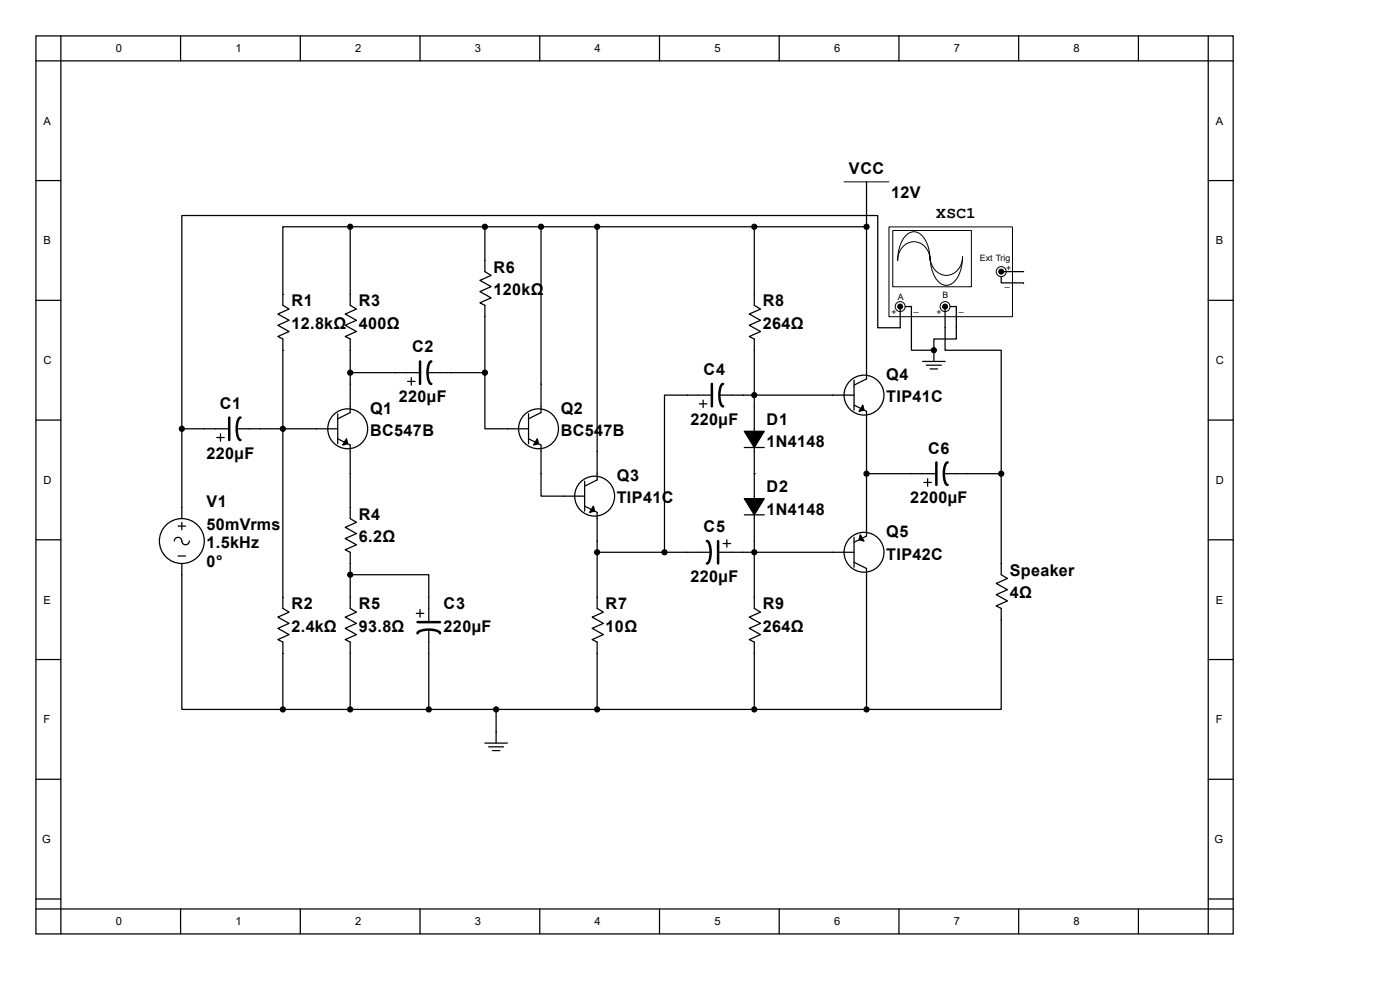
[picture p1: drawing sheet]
<svg xmlns="http://www.w3.org/2000/svg" width="297mm" height="210mm" viewBox="0 0 297 210" stroke-linecap="round" stroke-linejoin="round" font-family="sans-serif">
<g fill="none" stroke="#000" stroke-width=".26">
<path d="M7.6 7.6h254v190.5h-254zM7.6 12.9h254M12.9 7.6v190.5M38.3 7.6v5.3M63.7 7.6v5.3M89.1 7.6v5.3M114.5 7.6v5.3M139.9 7.6v5.3M165.3 7.6v5.3M190.7 7.6v5.3M216.1 7.6v5.3M241.5 7.6v5.3"/>
<path d="M256.3 7.6v190.5M7.6 38.3h5.3M256.3 38.3h5.3M126.7 48.1v53.7l-2.7 1.3M7.6 63.7h5.3M74.3 74.3v-2.4l-1.1-.5 2.4-1.1-2.4-1.3 2.4-1.1-2.4-1.3 2.4-1-1.3-.8v-16.7h-14.3v16.7l1.3 .8-2.4 1 2.4 1.3-2.4 1.1 2.4 1.3-2.4 1.1 1.1 .5v57.2l1.3 .8-2.4 1 2.4 1.3-2.4 1.1 2.4 1.3-2.4 1.1 1.1 .5v14.3M183.8 74.3v6.1l-2.6 1.3M256.3 63.7h5.3M7.6 89.1h5.3M43.3 91h5.3M46 92.8h1.6M46.8 92v1.6"/>
<path d="M50.2 91h5M157.9 94.9h4.2M181.2 80.6v6.4M181.2 85.9l2.6 1.4v6M181.2 83.8h-21.2v33.4h21.2M256.3 89.1h5.3M7.6 114.5h5.3M37.8 111.6h1.6M37.8 118h1.6M38.6 119.5v31h21.4M38.6 107.6v2.4M38.6 110.8v1.6"/>
<path d="M40.2 114.8a.85 .85 0 0 1-1 .8 .85 .85 0 0 1-.7-1.1 .79 .79 0 0 0-.9-.5 .79 .79 0 0 0-.6 .8M74.3 107.6v2.4l1.3 .8-2.4 1.1 2.4 1.3-2.4 1 2.4 1.4-2.4 1 1.1 .6v2.3M119.5 105.3h4.5M124 102.1v6.3M124 107.4l2.7 1.3v6.1M157.9 109.2h4.2M160 100.5h.1M181.2 119.3l2.6 1.3v29.9h28.6v-21.4l-1.1-.6 2.4-1-2.4-1.3 2.4-1.1-2.4-1.3 2.4-1.1-1.3-.8v-2.4M181.2 114v6.3M183.8 107.6v6.1l-2.6 1.3M256.3 114.5h5.3M7.6 139.9h5.3"/>
<path d="M74.3 126.7v2.4l1.3 .8-2.4 1 2.4 1.3-2.4 1.1 2.4 1.3-2.4 1.1 1.1 .5v14.3h-14.3M256.3 139.9h5.3M7.6 165.3h5.3M256.3 165.3h5.3M7.6 190.7h5.3M7.6 192.8h254M38.3 192.8v5.3M63.7 192.8v5.3M89.1 192.8v5.3M114.5 192.8v5.3M139.9 192.8v5.3M165.3 192.8v5.3"/>
<path d="M190.7 192.8v5.3M216.1 192.8v5.3M241.5 192.8v5.3M256.3 190.7h5.3"/>
<circle cx="183.3" cy="83.8" r="4.2"/>
<circle cx="38.6" cy="114.8" r="4.8"/>
<circle cx="126.2" cy="105.3" r="4.2"/>
<circle cx="183.3" cy="117.2" r="4.2"/>
</g>
<path d="M48.6 88.6v4.7M51 88.6a2.44 2.44 0 0 0-.8 2.4l.1 1.2a1.27 1.27 0 0 0 .7 1.1" fill="none" stroke="#000" stroke-width=".53"/>
<g fill="#000" stroke="#000" stroke-width=".26">
<path d="M157.9 91.5h4.2l-2.1 3.4zM183 85.9l.3 1.1-1.1 .3zM125.9 107.4l.3 1-1.1 .3zM157.9 105.8h4.2l-2.1 3.4zM182.5 113.5l.8 1.3-1.1-.3z"/>
<circle cx="74.3" cy="48.1" r=".53"/>
<circle cx="126.7" cy="48.1" r=".53"/>
<circle cx="60" cy="91" r=".53"/>
<circle cx="160" cy="83.8" r=".53"/>
<circle cx="160" cy="117.2" r=".53"/>
<circle cx="60" cy="150.5" r=".53"/>
<circle cx="74.3" cy="150.5" r=".53"/>
<circle cx="183.8" cy="150.5" r=".53"/>
</g>
<path d="M188.6 48.2h26.2v19h-26.2z" fill="#fff"/>
<path d="M188.6 48.1h26.2v19.1h-26.2z" fill="none" stroke="#000" stroke-width=".21"/>
<path d="M189.4 48.9h16.7v11.9h-16.7z" fill="#fff"/>
<path d="M189.4 48.9h16.7v11.9h-16.7zM192.2 50a2.35 2.35 0 0 1 3.9 .6 8.3 8.3 0 0 1 1.2 4.6 3.5 3.5 0 0 0-1.6-3.3 3.5 3.5 0 0 0-3.7 .1 4.1 4.1 0 0 0-1.6 3.2 7.8 7.8 0 0 1 1.8-5.2zM197.3 54.5a3.5 3.5 0 0 0 1.7 3.3 3.5 3.5 0 0 0 3.7-.1 4.1 4.1 0 0 0 1.5-3.2 7.2 7.2 0 0 1-2.2 5.7 2.38 2.38 0 0 1-3.5-1.1 8.3 8.3 0 0 1-1.2-4.6z" fill="none" stroke="#000" stroke-width=".21"/>
<g fill="#fff" stroke="#000" stroke-width=".21">
<circle cx="200.5" cy="65" r="1.06"/>
<circle cx="191" cy="65" r="1.06"/>
<circle cx="212.4" cy="57.6" r="1.06"/>
</g>
<g fill="none" stroke="#000" stroke-width=".26">
<path d="M183.8 38.6v35.7M74.3 48.1h109.5M102.9 48.1v9.5l1.3 .8-2.4 1.1 2.4 1.3-2.4 1.1 2.4 1.3-2.4 1 1.1 .6v14.3M114.8 48.1v39.4l-2.7 1.3M160 48.1v16.7l1.3 .8-2.3 1 2.3 1.3-2.3 1.1 2.3 1.3-2.3 1.1 1 .5v11.9h-7.4M212.4 58.7v1.3h4.8M212.7 57.6h4.5M74.3 74.3v13.2l-2.7 1.3M74.3 79.1h14.8M90.7 79.1h12.2M102.9 79.1v11.9h9.2M191 65.6v3.9h-4.8v-23.8h-147.6v45.3"/>
<path d="M192 65h1.4v9.3h4.7M195.7 76.7h4.8M196.5 77.5h3.2M197.3 78.3h1.6M198.1 74.3h.1M198.1 74.3v2.4M200.5 65v9.3h11.9v26.2M201.6 65h1.3v6.9h-4.8v2.4M38.6 91h4.7M38.6 91v16.6M55.2 91h16.4M71.6 87.8v6.3"/>
<path d="M71.6 93.1l2.7 1.3v13.2M86.5 80.9h1.6M87.3 80.1v1.6M112.1 93.1l2.7 1.3v10.9h4.7M112.1 87.8v6.3M148.4 85.7h1.6M149.2 84.9v1.6M151 83.8h-10v33.4M183.8 93.3v14.3M74.3 119.5v7.2M126.7 114.8v14.3l1.3 .8-2.4 1 2.4 1.3-2.4 1.1 2.4 1.3-2.4 1.1 1.1 .5v14.3M126.7 117.2h24.1"/>
<path d="M152.3 117.2h7.7v11.9l1.3 .8-2.3 1 2.3 1.3-2.3 1.1 2.3 1.3-2.3 1.1 1 .5v14.3M153.4 115.3h1.6M154.2 114.5v1.6M183.8 100.5h14.8M196 102.3h1.6M196.8 101.5v1.6M200.2 100.5h12.2M212.4 100.5v19M74.3 121.9h16.7v10.1M88.3 130.1h1.6M89.1 129.3v1.6M91 133.6v16.9"/>
<path d="M74.3 150.5h109.5M102.9 157.6h4.7M103.7 158.4h3.1M104.5 159.2h1.5M105.3 150.5v7.1"/>
<circle cx="73.8" cy="91" r="4.2"/>
<circle cx="114.2" cy="91" r="4.2"/>
</g>
<g fill="#000" stroke="#000" stroke-width=".21">
<circle cx="212.4" cy="57.6" r=".53"/>
<circle cx="191" cy="65" r=".53"/>
<circle cx="200.5" cy="65" r=".53"/>
</g>
<g fill="#000" stroke="#000" stroke-width=".26">
<path d="M73.5 93.1l.3 1-1.1 .3zM114 93.1l.2 1-1 .3z"/>
<circle cx="102.9" cy="48.1" r=".53"/>
<circle cx="114.8" cy="48.1" r=".53"/>
<circle cx="160" cy="48.1" r=".53"/>
<circle cx="183.8" cy="48.1" r=".53"/>
<circle cx="74.3" cy="79.1" r=".53"/>
<circle cx="102.9" cy="79.1" r=".53"/>
<circle cx="198.1" cy="74.3" r=".53"/>
<circle cx="38.6" cy="91" r=".53"/>
<circle cx="126.7" cy="117.2" r=".53"/>
<circle cx="141" cy="117.2" r=".53"/>
<circle cx="183.8" cy="100.5" r=".53"/>
<circle cx="212.4" cy="100.5" r=".53"/>
<circle cx="74.3" cy="121.9" r=".53"/>
<circle cx="91" cy="150.5" r=".53"/>
<circle cx="105.3" cy="150.5" r=".53"/>
<circle cx="126.7" cy="150.5" r=".53"/>
<circle cx="160" cy="150.5" r=".53"/>
</g>
<path d="M179.1 38.6h9.5" fill="none" stroke="#000" stroke-width=".21"/>
<path d="M89.1 76.7v4.7M91.5 76.7a2.44 2.44 0 0 0-.8 2.4l.1 1.2a1.27 1.27 0 0 0 .7 1.1M151 81.4v4.8M153.4 81.4a2.44 2.44 0 0 0-.8 2.4l.1 1.2a1.27 1.27 0 0 0 .7 1.2M198.6 98.1v4.8M201 98.1a2.44 2.44 0 0 0-.8 2.4l.1 1.2a1.27 1.27 0 0 0 .7 1.2M150 114.8a2.44 2.44 0 0 1 .8 2.4l-.1 1.2a1.27 1.27 0 0 1-.7 1.1M152.3 114.8v4.7M88.6 134.4a2.44 2.44 0 0 1 2.4-.8l1.2 .1a1.27 1.27 0 0 1 1.1 .7M88.6 132h4.7" fill="none" stroke="#000" stroke-width=".53"/>
<g font-size="3.4">
<text x="180.1" y="37">VCC</text>
<text x="189.1" y="42">12V</text>
<text x="198.6" y="46.2">XSC1</text>
<text x="104.7" y="57.8">R6</text>
<text x="61.8" y="65">R1</text>
<text x="76.1" y="65">R3</text>
<text x="104.7" y="62.6">120kΩ</text>
<text x="161.8" y="65">R8</text>
<text x="61.8" y="69.8">12.8kΩ</text>
<text x="76.1" y="69.8">400Ω</text>
<text x="161.8" y="69.8">264Ω</text>
<text x="87.4" y="74.8">C2</text>
<text x="149.3" y="79.5">C4</text>
<text x="188" y="80.6">Q4</text>
<text x="46.6" y="86.7">C1</text>
<text x="78.5" y="87.8">Q1</text>
<text x="84.6" y="85.3">220µF</text>
<text x="119" y="87.8">Q2</text>
<text x="188" y="85.3">TIP41C</text>
<text x="78.5" y="92.5">BC547B</text>
<text x="119" y="92.5">BC547B</text>
<text x="146.5" y="90.1">220µF</text>
<text x="162.6" y="90.1">D1</text>
<text x="162.6" y="94.9">1N4148</text>
<text x="43.8" y="97.3">220µF</text>
<text x="196.9" y="96.2">C6</text>
<text x="43.8" y="107.6">V1</text>
<text x="130.9" y="102">Q3</text>
<text x="130.9" y="106.8">TIP41C</text>
<text x="162.6" y="104.4">D2</text>
<text x="193.1" y="106.8">2200µF</text>
<text x="43.8" y="112.4">50mVrms</text>
<text x="76.1" y="110.2">R4</text>
<text x="149.3" y="112.9">C5</text>
<text x="162.6" y="109.2">1N4148</text>
<text x="188" y="113.9">Q5</text>
<text x="43.8" y="116.3">1.5kHz</text>
<text x="76.1" y="115">6.2Ω</text>
<text x="188" y="118.7">TIP42C</text>
<text x="43.8" y="120.2">0°</text>
<text x="146.5" y="123.4">220µF</text>
<text x="214.2" y="122.1">Speaker</text>
<text x="61.8" y="129.3">R2</text>
<text x="76.1" y="129.3">R5</text>
<text x="94.1" y="129.3">C3</text>
<text x="128.5" y="129.3">R7</text>
<text x="161.8" y="129.3">R9</text>
<text x="214.2" y="126.9">4Ω</text>
<text x="61.8" y="134">2.4kΩ</text>
<text x="76.1" y="134">93.8Ω</text>
<text x="94.1" y="134">220µF</text>
<text x="128.5" y="134">10Ω</text>
<text x="161.8" y="134">264Ω</text>
</g>
<g font-size="2.4">
<text x="24.6" y="11.1">0</text>
<text x="50" y="11.1">1</text>
<text x="75.4" y="11.1">2</text>
<text x="100.8" y="11.1">3</text>
<text x="126.2" y="11.1">4</text>
<text x="151.6" y="11.1">5</text>
<text x="177" y="11.1">6</text>
<text x="202.4" y="11.1">7</text>
<text x="227.8" y="11.1">8</text>
<text x="9.2" y="26.5">A</text>
<text x="257.9" y="26.5">A</text>
<text x="9.2" y="51.9">B</text>
<text x="257.9" y="51.9">B</text>
<text x="9.2" y="77.3">C</text>
<text x="257.9" y="77.3">C</text>
<text x="9.2" y="102.7">D</text>
<text x="257.9" y="102.7">D</text>
<text x="9.2" y="128.1">E</text>
<text x="257.9" y="128.1">E</text>
<text x="9.2" y="153.5">F</text>
<text x="257.9" y="153.5">F</text>
<text x="8.9" y="178.9">G</text>
<text x="257.6" y="178.9">G</text>
<text x="24.6" y="196.3">0</text>
<text x="50" y="196.3">1</text>
<text x="75.4" y="196.3">2</text>
<text x="100.8" y="196.3">3</text>
<text x="126.2" y="196.3">4</text>
<text x="151.6" y="196.3">5</text>
<text x="177" y="196.3">6</text>
<text x="202.4" y="196.3">7</text>
<text x="227.8" y="196.3">8</text>
</g>
<g font-size="1.9">
<text x="207.9" y="55.3">Ext Trig</text>
<text x="213.5" y="57.4">+</text>
<text x="190.5" y="63.5">A</text>
<text x="193.9" y="65.9">_</text>
<text x="200" y="63.3">B</text>
<text x="203.4" y="65.9">_</text>
<text x="213.2" y="60.6">_</text>
<text x="189.1" y="66.7">+</text>
<text x="198.7" y="66.7">+</text>
</g>
</svg>
